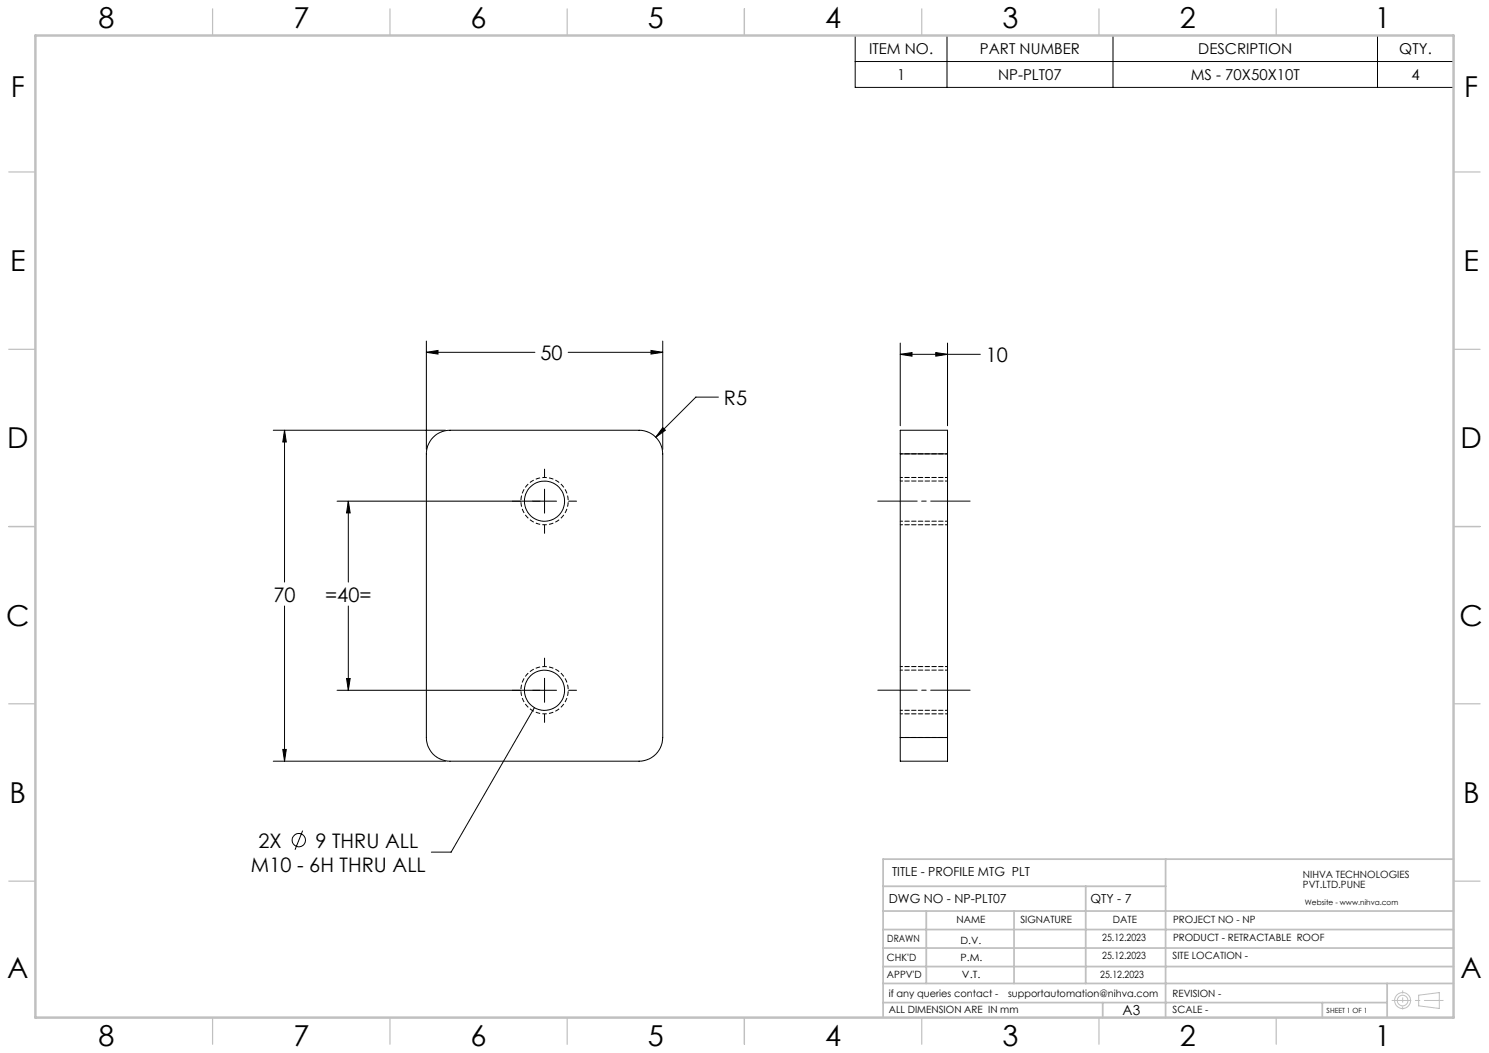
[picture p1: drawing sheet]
<svg xmlns="http://www.w3.org/2000/svg" width="420mm" height="297mm" viewBox="0 0 420 297" stroke-linecap="round" stroke-linejoin="round" font-family="sans-serif">
<g fill="none" stroke="#000" stroke-width=".28">
<path d="M241.2 10h168.8v14.7h-168.8zM241.2 17.4h168.8M267.1 10v14.7M313.9 10v14.7M388.5 10v14.7M120.3 96.2v30.5M120.3 99.4h30.6M120.3 99.4l3.2-.6v1.1zM160.3 99.4h26.6M183.6 98.8l3.3 .6-3.3 .5zM186.9 96.2v30.5M253.9 99.9l3.3-.5v1.1z"/>
<path d="M253.9 96.8v23.3M253.9 99.9h22.6M263.9 99.4l3.4 .5-3.4 .6zM267.3 96.8v23.3M202.6 112h-6.3l-11.3 11.3M77.1 121.4h48.6M80.3 121.4v42.8M80.3 121.4l.5 3.3h-1zM122.2 123.3l1.2-.9 1.3-.7 2.2-.3h53.4a6.7 6.7 0 0 1 6.6 6.6v80a6.7 6.7 0 0 1-6.6 6.7h-53.4a6.6 6.6 0 0 1-6.6-6.7v-80l.3-2.2 .7-1.3zM153.6 132.3v2.3M153.6 138v6.7M186.9 120.6l.8 .8-2.7 1.9z"/>
<path d="M253.9 128v-6.6h13.4v6.6M253.9 128v80M253.9 128h13.4M267.3 128v80M95.1 141.4h61.9M98.2 141.4v22.8M98.2 141.4l.6 3.3h-1zM153.6 148.1v2.3M160.4 141.4h2.2M80.3 170.9v43.8M98.2 170.9v23.8M95.1 194.7h61.9"/>
<path d="M97.8 191.4h1l-.6 3.3zM150.7 199.6l-23.5 40.7h-5.5M153.6 185.6v2.3M153.6 191.3v6.8M160.4 194.7h2.2M77.1 214.7h48.6M79.8 211.4h1l-.5 3.3zM153.6 201.5v2.3M253.9 208v6.7h13.4v-6.7M253.9 208h13.4M85.4 234.3l-2.2 5.4"/>
<circle cx="153.6" cy="141.4" r="5.7"/>
<circle cx="153.6" cy="194.7" r="5.7"/>
<circle cx="84.3" cy="237" r="1.88"/>
</g>
<g fill="none" stroke="#c0c0c0" stroke-width=".28">
<path d="M400.2 280.7l5.8-.7v4.4l-5.8-.7z"/>
<circle cx="395.6" cy="282.2" r="2.26"/>
<circle cx="395.6" cy="282.2" r="1.49"/>
</g>
<path d="M153.6 148a6.7 6.7 0 0 0 5.8-9.9 6.7 6.7 0 0 0-11.4-.3 6.7 6.7 0 0 0 5.2 10.2h.4M153.6 201.3a6.7 6.7 0 0 0 5.8-9.8 6.7 6.7 0 0 0-11.4-.4 6.7 6.7 0 0 0 5.2 10.2h.4" fill="none" stroke="#000" stroke-width=".28" stroke-dasharray="1.3 .6" stroke-dashoffset=".6" stroke-linecap="butt"/>
<path d="M247.6 141.3h26M247.6 194.7h26" fill="none" stroke="#000" stroke-width=".28" stroke-dasharray="15.2 1.3 1.3 1.3" stroke-dashoffset="4.1"/>
<path d="M392.7 282.2h14.4" fill="none" stroke="#c0c0c0" stroke-width=".28" stroke-dasharray="15.2 1.3 1.3 1.3" stroke-dashoffset="9.9"/>
<path d="M395.7 279.5v5.1" fill="none" stroke="#c0c0c0" stroke-width=".28" stroke-dasharray="15.2 1.3 1.3 1.3" stroke-dashoffset="14.6"/>
<g fill="none" stroke="#c0c0c0" stroke-width=".35">
<path d="M60 2.5v7.5M110 2.5v7.5M160 2.5v7.5M210 2.5v7.5M260 2.5v7.5M310 2.5v7.5M360 2.5v7.5M2.5 48.5h7.5M410 48.5h7.5M2.5 98.5h7.5M410 98.5h7.5M2.5 148.5h7.5"/>
<path d="M410 148.5h7.5M2.5 198.5h7.5M410 198.5h7.5M2.5 248.5h7.5M410 248.5h7.5M60 287v7.5M110 287v7.5M160 287v7.5M210 287v7.5M260 287v7.5M310 287v7.5M360 287v7.5"/>
</g>
<g fill="none" stroke="#c0c0c0" stroke-width=".5">
<path d="M249.1 257h160.9M249.1 250h79.7M261.3 257v20.4M286 257v20.4M306.2 250v27.4M328.8 242.3v44.7M410 242.3h-160.9v44.7M249.1 272.6h160.9M249.1 267.4h160.9M249.1 262.2h160.9M249.1 277.4h160.9M391.3 277.4v9.6"/>
<path d="M249.1 282.8h142.2M311 282.8v4.2M373 282.8v4.2"/>
</g>
<path d="M10 10h400v277h-400z" fill="none" stroke="#c0c0c0" stroke-width=".7"/>
<path d="M253.9 128h13.4M267.3 134.7h-13.4M267.3 135.7h-13.4M253.9 147h13.4M267.3 148h-13.4M267.3 188h-13.4M267.3 189h-13.4M253.9 200.3h13.4M267.3 201.3h-13.4M267.3 208h-13.4" fill="none" stroke="#000" stroke-width=".28" stroke-dasharray="1.3 .6" stroke-dashoffset=".6"/>
<path d="M120.3 99.4l3.2-.6v1.1zM183.6 98.8l3.3 .6-3.3 .5zM80.3 121.4l.5 3.3h-1zM79.8 211.4h1l-.5 3.3zM98.2 141.4l.6 3.3h-1zM97.8 191.4h1l-.6 3.3zM186.9 120.6l-1.9 2.7 2.7-1.9zM253.9 99.9l3.3-.5v1.1zM263.9 99.4l3.4 .5-3.4 .6z" fill="#000"/>
<g font-size="8.1">
<text x="27.8" y="8">8</text>
<text x="82.8" y="8">7</text>
<text x="132.8" y="8">6</text>
<text x="182.8" y="8">5</text>
<text x="232.8" y="8">4</text>
<text x="282.8" y="8">3</text>
<text x="332.8" y="8">2</text>
<text x="387.8" y="8">1</text>
<text x="3" y="27.2">F</text>
<text x="413" y="27.2">F</text>
<text x="2.8" y="76.5">E</text>
<text x="412.8" y="76.5">E</text>
<text x="2" y="126.5">D</text>
<text x="412" y="126.5">D</text>
<text x="1.7" y="176.5">C</text>
<text x="411.7" y="176.5">C</text>
<text x="2.7" y="226.5">B</text>
<text x="412.7" y="226.5">B</text>
<text x="2" y="275.7">A</text>
<text x="412" y="275.7">A</text>
<text x="27.8" y="295">8</text>
<text x="82.8" y="295">7</text>
<text x="132.8" y="295">6</text>
<text x="182.8" y="295">5</text>
<text x="232.8" y="295">4</text>
<text x="282.8" y="295">3</text>
<text x="332.8" y="295">2</text>
<text x="387.8" y="295">1</text>
</g>
<g font-size="5.6">
<text x="152.5" y="101.5">50</text>
<text x="278.1" y="102.1">10</text>
<text x="204.2" y="114.1">R5</text>
<text x="77.1" y="169.7">70</text>
<text x="91.7" y="169.7">=40=</text>
<text x="72.9" y="239.1">2X</text>
<text x="89" y="239.1">9 THRU ALL</text>
<text x="70.8" y="245.8">M10 - 6H THRU ALL</text>
</g>
<g font-size="4.2">
<text x="245.1" y="15.2">ITEM NO.</text>
<text x="276.4" y="15.2">PART NUMBER</text>
<text x="338" y="15.2">DESCRIPTION</text>
<text x="394.7" y="15.2">QTY.</text>
<text x="253" y="22.5">1</text>
<text x="281.5" y="22.5">NP-PLT07</text>
<text x="335.9" y="22.5">MS - 70X50X10T</text>
<text x="398.1" y="22.5">4</text>
</g>
<text font-size="3.9" x="316.7" y="286.4">A3</text>
<g font-size="3.5">
<text x="251.6" y="247.2">TITLE - PROFILE MTG PLT</text>
<text x="250.7" y="254.8">DWG NO - NP-PLT07</text>
<text x="307.6" y="254.8">QTY - 7</text>
</g>
<g font-size="2.8">
<text x="367.5" y="247.7">NIHVA TECHNOLOGIES</text>
<text x="367.5" y="250.5">PVT.LTD.PUNE</text>
<text x="269.8" y="260.4">NAME</text>
<text x="287.8" y="260.4">SIGNATURE</text>
<text x="313.9" y="260.5">DATE</text>
<text x="330.9" y="260.5">PROJECT NO - NP</text>
<text x="250.3" y="265.7">DRAWN</text>
<text x="270.9" y="266.1">D.V.</text>
<text x="310.9" y="265.5">25.12.2023</text>
<text x="330.9" y="265.5">PRODUCT - RETRACTABLE ROOF</text>
<text x="250.2" y="271.1">CHK'D</text>
<text x="250.2" y="275.8">APPV'D</text>
<text x="270.9" y="271.1">P.M.</text>
<text x="271.3" y="275.8">V.T.</text>
<text x="310.4" y="275.8">25.12.2023</text>
<text x="310.9" y="270.6">25.12.2023</text>
<text x="330.7" y="270.6">SITE LOCATION -</text>
<text x="250.7" y="281.1">if any queries contact -</text>
<text x="284.3" y="281.1">supportautomation@nihva.com</text>
<text x="330.7" y="281.1">REVISION -</text>
<text x="250.7" y="285.6">ALL DIMENSION ARE IN mm</text>
<text x="330.7" y="285.6">SCALE -</text>
</g>
<text font-size="2.1" x="368.1" y="255.1">Website - www.nihva.com</text>
<text font-size="2" x="374.2" y="285.6">SHEET 1 OF 1</text>
</svg>
